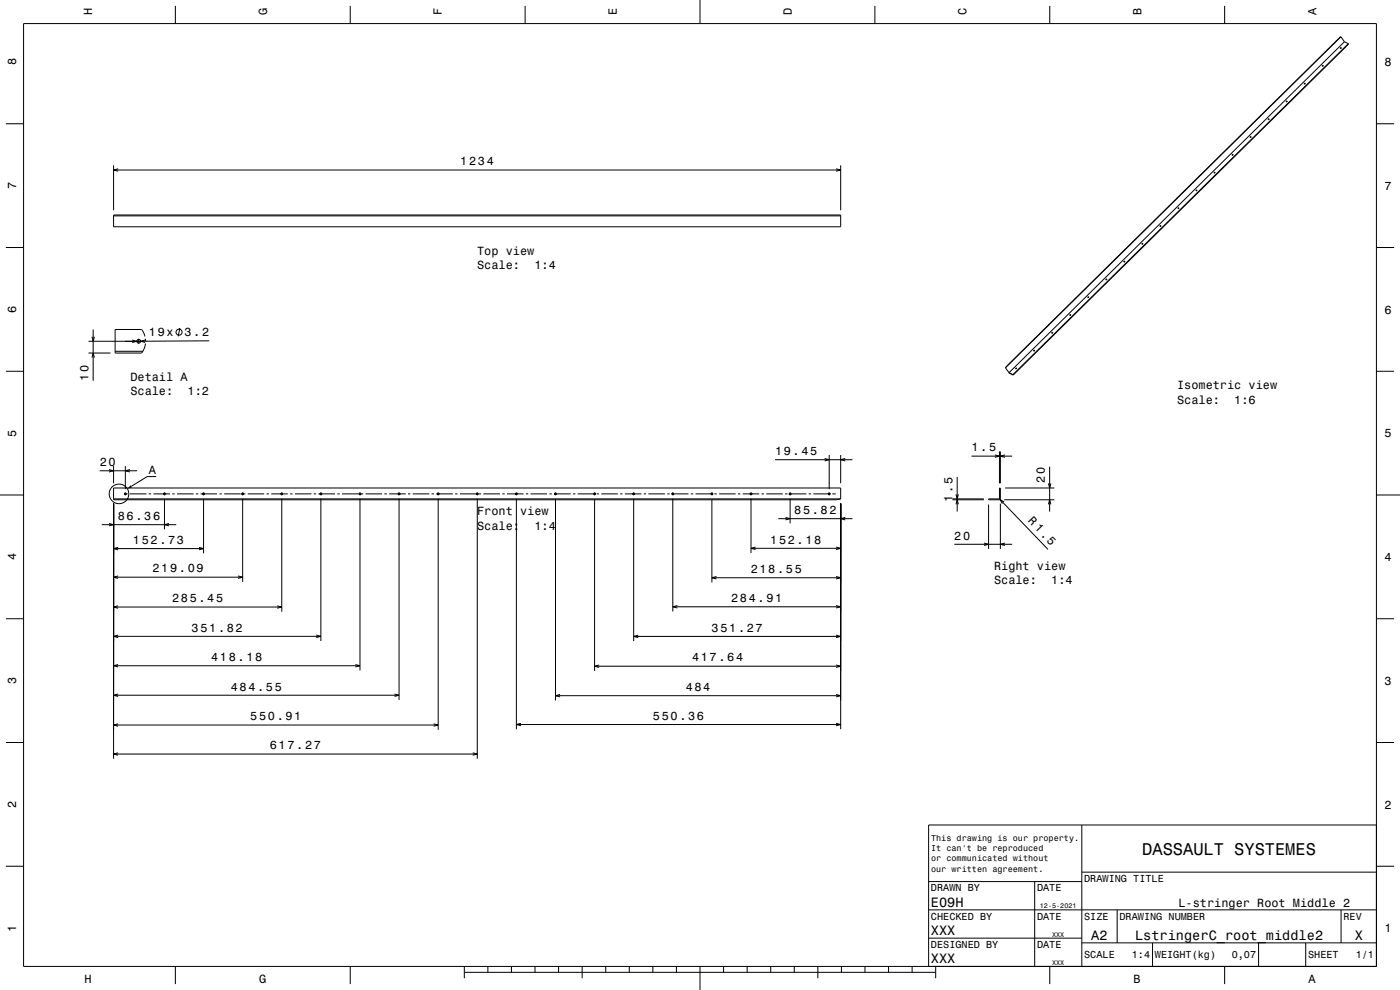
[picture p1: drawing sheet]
<svg xmlns="http://www.w3.org/2000/svg" width="594mm" height="420mm" viewBox="0 0 594 420" stroke-linecap="round" stroke-linejoin="round" font-family="sans-serif">
<g fill="none" stroke="#000" stroke-width=".42">
<path d="M10 10h574v400h-574zM74.4 2.5v7.5M148.6 2.5v7.5M222.8 2.5v7.5M297 0v10M371.2 2.5v7.5M445.4 2.5v7.5M519.6 2.5v7.5M568.9 15.6l1.5 2.1M568.9 15.6l-142.3 140.4M570.4 17.7l-142.3 140.4 1.7 .8M570.4 17.7l1.7 .8"/>
<path d="M572.1 18.5l-142.3 140.4M572.1 18.5l-142.2 140.6M553.3 35.6h.1M553.4 35.4h.4l-.3 .3zM553.8 35.4l-.3 .3M561.1 27.8h.4l-.3 .3zM561.4 27.9l-.3 .2M568.8 20.3h.3l-.3 .3zM569.1 20.3l-.3 .3M569.1 20.2h.1M2.5 52.5h7.5M530.4 58.2v.1"/>
<path d="M530.5 58h.3l-.3 .3zM530.8 58.1l-.3 .2M538 50.7h.1M538.1 50.5h.4l-.3 .3zM538.5 50.5l-.3 .3M545.7 43.1v.1M545.8 42.9h.3l-.3 .3zM546.1 43l-.3 .2M584 52.5h7.5M48.2 70.1v19.1M48.2 72.1h308.5M50.1 71.6l-1.9 .5 1.9 .5"/>
<path d="M354.8 71.6l1.9 .5-1.9 .5M356.7 70.1v19.1M515.1 73.3v.1M515.2 73.1h.3l-.3 .3zM515.5 73.2l-.3 .2M522.8 65.6h.4l-.3 .3zM523.2 65.6l-.3 .3M48.2 91.2h308.5v5h-308.5zM48.2 91.6h308.5M492.2 95.8h.4l-.3 .3zM492.6 95.9l-.3 .2M499.8 88.5h.1"/>
<path d="M499.9 88.2l.3 .1-.3 .2zM500.2 88.3l-.3 .2M507.4 80.9h.1M507.5 80.7h.4l-.3 .3zM507.9 80.8l-.3 .2M2.5 105h7.5M469.2 118.7h.1M469.3 118.4l.3 .1-.3 .2zM469.6 118.5l-.3 .2M476.9 110.9h.4l-.3 .3zM477.2 111l-.3 .2M484.6 103.3l.3 .1-.3 .2z"/>
<path d="M484.9 103.4l-.3 .2M584 105h7.5M39.5 139.8v21.8M76.3 139.2l-.7 3.5M453.8 133.8h.1M454 133.5l.3 .1-.3 .2zM454.3 133.6l-.3 .2M461.5 126.2h.1M461.6 126h.4l-.3 .3zM461.9 126.1l-.3 .2M2.5 157.5h7.5M37.5 149.8h9.3"/>
<path d="M37.5 144.8h19.3M39 151.7l.5-1.9 .5 1.9M39 142.8l.5 2 .5-2M48.8 149h11.8M56.1 144.3l1.9 .5-1.9 .5M57.8 144.8h2.1M58.8 143.7v2.1M61.5 142.8l-1.4-3h-11.3v10h11.3l.5-.8M61.6 144.2l-2 .6 2 .5M61.7 143.7l.1 1M61.7 145.7l-1.1 3.3M88.8 144.6l-35.8 .2"/>
<path d="M426.6 156l1.6 2.3 1.7 .8M429.8 158.9l.1 .2M430.9 156.4h.1M431 156.2h.3l-.3 .3zM431.3 156.3l-.3 .2M438.6 148.6l.4 .1-.3 .2zM439 148.7l-.3 .2M446.3 141.1h.4l-.4 .3zM446.6 141.2l-.3 .2M584 157.5h7.5M42.3 199.7h15.9M46.3 199.2l1.9 .5-1.9 .5"/>
<path d="M48.2 197.7v7.3M53.2 197.7v9.8M55.1 199.2l-1.9 .5 1.9 .5M328.8 195h32.9M349.9 194.5l1.9 .5-1.9 .5M351.8 193v14.5M356.7 193v12M358.6 194.5l-1.9 .5 1.9 .5M412.2 193.5h17.2M422.1 193l2 .5-2 .5M424.1 191.5v13.5M424.4 191.5v13.5"/>
<path d="M426.4 193l-2 .5 2 .5M445.4 198v19M0 210h10M48.2 207h308.5v4.7l-1.8 .3h-306.7zM48.2 213.7v108.2M48.2 211.7h308.5M52.7 209.5h1.4M53.2 209v1.1M55.1 209.5h7M63.1 209.5h1M65.1 209.5h7M66.3 202.2h-3.8l-6.8 4.1"/>
<path d="M69.8 209v1.1M69.8 211.5v13.1M73.1 209.5h1M75.1 209.5h7M83.1 209.5h1M85.1 209.5h7M86.4 209v1.1M86.4 211.5v23.2M93.1 209.5h1M95.1 209.5h7M102.4 209.5h1.7M103 209v1.1"/>
<path d="M103 211.5v35.4M105.1 209.5h7M113.1 209.5h1M115.1 209.5h7M119.5 209v1.1M119.5 211.5v48M123.1 209.5h1M125.1 209.5h7M133.1 209.5h1M135.1 209.5h7M136.1 209v1.1M136.1 211.5v60.5"/>
<path d="M143.1 209.5h1M145.1 209.5h9M152.7 209v1.1M152.7 211.5v72.9M155.1 209.5h7M163.1 209.5h1M165.1 209.5h7M169.3 209v1.1M169.3 211.5v85.4M173.1 209.5h1M175.1 209.5h7M183.1 209.5h1"/>
<path d="M185.1 209.5h7M185.9 209v1.1M185.9 211.5v98.1M193.1 209.5h1M195.1 209.5h9M202.5 209v1.1M202.5 211.5v110.4M205.1 209.5h7M213.1 209.5h1M215.1 209.5h7M219.1 209v1.1M219.1 211.5v97.9"/>
<path d="M223.1 209.5h1M225.1 209.5h7M233.1 209.5h1M235.1 209.5h7M235.7 209v1.1M235.7 211.5v85.6M243.1 209.5h1M245.1 209.5h7.7M252.3 209v1.1M252.3 212.1v72.5M253.1 209.5h1M255.1 209.5h7"/>
<path d="M263.1 209.5h1M265.1 209.5h7M268.9 209v1.1M268.9 211.5v60.5M273.1 209.5h1M275.1 209.5h7M283.1 209.5h1M284.9 209.5h7.2M285.5 209v1.1M285.5 211.5v47.9M293.1 209.5h1M295.1 209.5h7.5"/>
<path d="M302 209v1.1M302 212.1v35M303.1 209.5h1M305.1 209.5h7M313.1 209.5h1M315.1 209.5h7M318.6 209v1.1M318.6 211.5v23.1M323.1 209.5h1M325.1 209.5h7M333.1 209.5h1M333.3 219.5l1.9 .5-1.9 .6"/>
<path d="M334.7 209.5h7.4M335.2 209v1.1M335.2 211.5v10.5M343.1 209.5h1M345.1 209.5h7.2M351.8 209v1.1M353.1 209.5h1.5M356.7 213.7v95.7M358.6 219.5l-1.9 .5 1.9 .6M404.1 212h13.3M404.1 211.7h13.3M405.6 214l.5-2 .5 2"/>
<path d="M405.6 209.7l.5 2 .5-2M406.1 202.3v14.7M419.4 211.7h5l-.3 .3h-4.7zM419.4 214v18.9M424.4 211.7v-4.7h-.3v4.7l20.5 21.4M424.4 213.7v19.2M426 213l-1.7-1.1 1 1.8M426.1 212h21.3M426.4 207h21M444.8 214l.6-2 .5 2M444.8 205.1l.6 1.9 .5-1.9M584 210h10"/>
<path d="M43.2 222.6h31.6M46.3 222.1l1.9 .5-1.9 .5M48.2 232.7h38.2M50.1 232.2l-1.9 .5 1.9 .6M71.7 222.1l-1.9 .5 1.9 .5M84.4 232.2l2 .5-2 .6M318.6 232.6h38.1M320.6 232.1l-2 .5 2 .5M330.2 220h31.5M354.8 232.1l1.9 .5-1.9 .5M404.9 230.9h24.5M417.5 230.4l1.9 .5-1.9 .5"/>
<path d="M426.4 230.4l-2 .5 2 .5M48.2 244.9h54.8M48.2 257.5h71.3M50.1 244.3l-1.9 .6 1.9 .5M50.1 257l-1.9 .5 1.9 .5M101 244.3l2 .6-2 .5M117.6 257l1.9 .5-1.9 .5M285.5 257.4h71.2M287.4 256.9l-1.9 .5 1.9 .5M302 245.1h54.7M304 244.6l-2 .5 2 .5M354.8 244.6l1.9 .5-1.9 .5"/>
<path d="M354.8 256.9l1.9 .5-1.9 .5M2.5 262.5h7.5M48.2 270h87.9M50.1 269.5l-1.9 .5 1.9 .5M134.2 269.5l1.9 .5-1.9 .5M268.9 270h87.8M270.8 269.5l-1.9 .5 1.9 .5M354.8 269.5l1.9 .5-1.9 .5M584 262.5h7.5M48.2 282.4h104.5M48.2 294.9h121.1M50.1 281.9l-1.9 .5 1.9 .6"/>
<path d="M50.1 294.4l-1.9 .5 1.9 .6M150.8 281.9l1.9 .5-1.9 .6M167.4 294.4l1.9 .5-1.9 .6M235.7 295.1h121M237.6 294.6l-1.9 .5 1.9 .6M252.3 282.6h104.4M254.2 282.1l-1.9 .5 1.9 .6M354.8 282.1l1.9 .5-1.9 .6M354.8 294.6l1.9 .5-1.9 .6M2.5 315h7.5M48.2 319.9h154.3M48.2 307.6h137.7"/>
<path d="M50.1 319.4l-1.9 .5 1.9 .5M50.1 307.1l-1.9 .5 1.9 .5M184 307.1l1.9 .5-1.9 .5M200.6 319.4l1.9 .5-1.9 .5M219.1 307.4h137.6M221 306.9l-1.9 .5 1.9 .5M354.8 306.9l1.9 .5-1.9 .5M584 315h7.5M459 350v60M584 350h-190v60M2.5 367.5h7.5M394 374h65"/>
<path d="M439 374v36M459 370h125M584 367.5h7.5M394 398h65M394 386h190M474 386v14M569 386v14M74.4 410v7.5M148.6 410v7.5M197 412.5h200M197 410v5M207 410v2.5"/>
<path d="M217 410v2.5M227 410v2.5M237 410v2.5M247 410v5M257 410v2.5M267 410v2.5M277 410v2.5M287 410v2.5M297 410v10M307 410v2.5M317 410v2.5M327 410v2.5"/>
<path d="M337 410v2.5M347 410v5M357 410v2.5M367 410v2.5M377 410v2.5M387 410v2.5M397 410v5M445.4 410v7.5M459 400h125M489 400v10M519.6 410v7.5M534 400v10"/>
<path d="M554 400v10"/>
<circle cx="58.8" cy="144.8" r=".8"/>
<circle cx="76" cy="140.9" r="1.28"/>
<circle cx="50.5" cy="209.5" r="4.2"/>
<circle cx="53.2" cy="209.5" r=".4"/>
<circle cx="69.8" cy="209.5" r=".4"/>
<circle cx="86.4" cy="209.5" r=".4"/>
<circle cx="103" cy="209.5" r=".4"/>
<circle cx="119.5" cy="209.5" r=".4"/>
<circle cx="136.1" cy="209.5" r=".4"/>
<circle cx="152.7" cy="209.5" r=".4"/>
<circle cx="169.3" cy="209.5" r=".4"/>
<circle cx="185.9" cy="209.5" r=".4"/>
<circle cx="202.5" cy="209.5" r=".4"/>
<circle cx="219.1" cy="209.5" r=".4"/>
<circle cx="235.7" cy="209.5" r=".4"/>
<circle cx="252.3" cy="209.5" r=".4"/>
<circle cx="268.9" cy="209.5" r=".4"/>
<circle cx="285.5" cy="209.5" r=".4"/>
<circle cx="302" cy="209.5" r=".4"/>
<circle cx="318.6" cy="209.5" r=".4"/>
<circle cx="335.2" cy="209.5" r=".4"/>
<circle cx="351.8" cy="209.5" r=".4"/>
</g>
<path d="M55.4 205.9l.6 .9-2 .6z" fill-rule="evenodd" fill="#000"/>
<text font-size="7.2" x="484.6" y="362.6">DASSAULT SYSTEMES</text>
<g font-size="5.8">
<text x="395" y="384.6">E09H</text>
<text x="395" y="396.6">XXX</text>
<text x="463" y="398.6">A2</text>
<text x="481.6" y="398.6">LstringerC_root_middle2</text>
<text x="574.8" y="398.6">X</text>
<text x="395" y="408.6">XXX</text>
</g>
<g font-size="5">
<text x="39.1" y="6.5" transform="rotate(-90 39.1 6.5)">H</text>
<text x="113.3" y="6.5" transform="rotate(-90 113.3 6.5)">G</text>
<text x="187.5" y="6.5" transform="rotate(-90 187.5 6.5)">F</text>
<text x="261.7" y="6.5" transform="rotate(-90 261.7 6.5)">E</text>
<text x="335.9" y="6.5" transform="rotate(-90 335.9 6.5)">D</text>
<text x="410.1" y="6.5" transform="rotate(-90 410.1 6.5)">C</text>
<text x="484.3" y="6.5" transform="rotate(-90 484.3 6.5)">B</text>
<text x="558.5" y="6.5" transform="rotate(-90 558.5 6.5)">A</text>
<text x="6.8" y="27.8" transform="rotate(-90 6.8 27.8)">8</text>
<text x="587.5" y="28.1">8</text>
<text x="195.3" y="70.1">1234</text>
<text x="6.8" y="80.3" transform="rotate(-90 6.8 80.3)">7</text>
<text x="587.5" y="80.6">7</text>
<text x="202.4" y="108.1">Top view</text>
<text x="202.4" y="114.1">Scale:</text>
<text x="226.7" y="114.1">1:4</text>
<text x="6.8" y="132.8" transform="rotate(-90 6.8 132.8)">6</text>
<text x="587.5" y="133.1">6</text>
<text x="63.2" y="142.8" transform="rotate(-1 63.2 142.8)">19x</text>
<text x="78.3" y="142.7" transform="rotate(-1 78.3 142.7)">3.2</text>
<text x="37.5" y="161.6" transform="rotate(-90 37.5 161.6)">10</text>
<text x="55.3" y="161.6">Detail A</text>
<text x="55.3" y="167.7">Scale:</text>
<text x="79.6" y="167.7">1:2</text>
<text x="499.4" y="165.1">Isometric view</text>
<text x="499.4" y="171.2">Scale:</text>
<text x="523.7" y="171.2">1:6</text>
<text x="6.8" y="185.3" transform="rotate(-90 6.8 185.3)">5</text>
<text x="587.5" y="185.6">5</text>
<text x="412.2" y="191.5">1.5</text>
<text x="42.3" y="197.7">20</text>
<text x="328.8" y="193">19.45</text>
<text x="63.2" y="201">A</text>
<text x="443.3" y="204.8" transform="rotate(-90 443.3 204.8)">20</text>
<text x="404.1" y="212.8" transform="rotate(-90 404.1 212.8)">1.5</text>
<text x="50" y="220.6">86.36</text>
<text x="202.4" y="218.6">Front view</text>
<text x="337" y="218">85.82</text>
<text x="436" y="221.2" transform="rotate(46 436 221.2)">R 1.5</text>
<text x="202.4" y="224.7">Scale:</text>
<text x="226.7" y="224.7">1:4</text>
<text x="56.4" y="230.7">152.73</text>
<text x="326.8" y="230.6">152.18</text>
<text x="404.9" y="228.9">20</text>
<text x="6.8" y="237.8" transform="rotate(-90 6.8 237.8)">4</text>
<text x="587.5" y="238.1">4</text>
<text x="64.7" y="242.9">219.09</text>
<text x="318.5" y="243.1">218.55</text>
<text x="421.7" y="241.9">Right view</text>
<text x="421.7" y="247.9">Scale:</text>
<text x="446" y="247.9">1:4</text>
<text x="73" y="255.5">285.45</text>
<text x="310.2" y="255.4">284.91</text>
<text x="81.3" y="268">351.82</text>
<text x="301.9" y="268">351.27</text>
<text x="89.6" y="280.4">418.18</text>
<text x="293.6" y="280.6">417.64</text>
<text x="6.8" y="290.3" transform="rotate(-90 6.8 290.3)">3</text>
<text x="97.9" y="292.9">484.55</text>
<text x="290.9" y="293.2">484</text>
<text x="587.5" y="290.6">3</text>
<text x="106.2" y="305.6">550.91</text>
<text x="277" y="305.4">550.36</text>
<text x="114.5" y="317.9">617.27</text>
<text x="6.8" y="342.8" transform="rotate(-90 6.8 342.8)">2</text>
<text x="587.5" y="343.1">2</text>
<text x="500" y="384.9">L-stringer Root Middle 2</text>
<text x="6.8" y="395.3" transform="rotate(-90 6.8 395.3)">1</text>
<text x="587.5" y="395.6">1</text>
<text x="35.8" y="416.8">H</text>
<text x="110" y="416.8">G</text>
<text x="481" y="416.8">B</text>
<text x="555.2" y="416.8">A</text>
</g>
<g font-size="4.3">
<text x="460" y="374.2">DRAWING TITLE</text>
<text x="395" y="378.2">DRAWN BY</text>
<text x="440" y="378.2">DATE</text>
<text x="395" y="390.2">CHECKED BY</text>
<text x="440" y="390.2">DATE</text>
<text x="460" y="390.2">SIZE</text>
<text x="475" y="390.2">DRAWING NUMBER</text>
<text x="570" y="390.2">REV</text>
<text x="395" y="402.2">DESIGNED BY</text>
<text x="440" y="402.2">DATE</text>
<text x="460" y="406.6">SCALE</text>
<text x="480.2" y="406.6">1:4</text>
<text x="490" y="406.6">WEIGHT(kg)</text>
<text x="522.6" y="406.6">0,07</text>
<text x="555" y="406.6">SHEET</text>
<text x="575.2" y="406.6">1/1</text>
</g>
<g font-size="3.6">
<text x="395.1" y="356.8">This drawing is our property.</text>
<text x="395.1" y="361.2">It can't be reproduced</text>
<text x="395.1" y="365.5">or communicated without</text>
<text x="395.1" y="369.8">our written agreement.</text>
</g>
<g font-size="2.9">
<text x="441.2" y="385.3">12-5-2021</text>
<text x="446.4" y="397.3">XXX</text>
<text x="446.4" y="409.3">XXX</text>
</g>
</svg>
